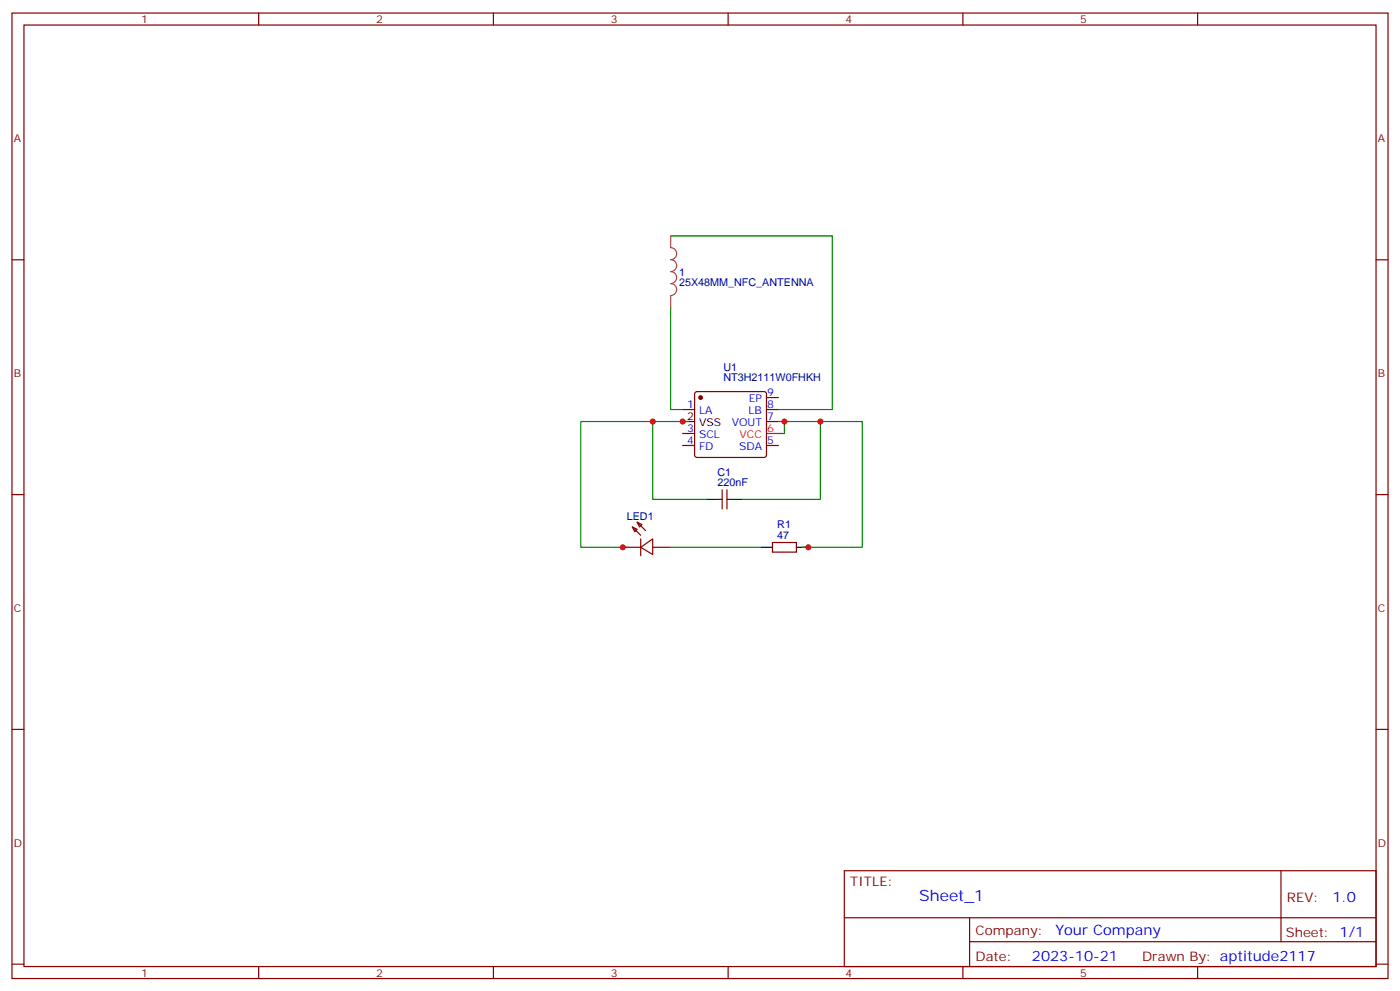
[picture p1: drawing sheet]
<svg xmlns="http://www.w3.org/2000/svg" width="412mm" height="292mm" viewBox="0 0 412 292" stroke-linecap="round" stroke-linejoin="round" font-family="sans-serif">
<g fill="none" stroke="#870000" stroke-width=".35">
<path d="M3.5 3.8h405.4v284.4h-405.4zM7.1 7.4h398.2v277.3h-398.2zM76.2 3.8v3.6M145.3 3.8v3.6M214.5 3.8v3.6M283.6 3.8v3.6M352.8 3.8v3.6M3.5 76.5h3.6M405.3 76.5h3.6M204.8 115.5l.5-.2h19.8l.5 .2 .2 .5v18l-.3 .5-.4 .2h-19.8l-.5-.2-.2-.5v-18zM225.8 117.1h3.5M201.1 120.6h3.5"/>
<path d="M201.1 131.2h3.5M201.1 127.7h3.5M225.8 120.6h3.5M225.8 124.1h3.5M225.8 131.2h3.5M3.5 145.7h3.6M186.3 155.2l1.4 .7-.7 .7zM186.3 155.2l2.4 2.5M187.7 153.8l1.4 .7-.7 .7zM187.7 153.8l2.4 2.4M188.7 158.7v5M211.7 147.1h1"/>
<path d="M212.7 144.3v5.6M214.1 144.3v5.6M214.1 147.1h1.1M227.5 159.8h7.1v2.8h-7.1zM405.3 145.7h3.6M183.4 161.2h5.3M188.7 161.2l3.6-2.5v4.6zM192.3 161.2h5.3M3.5 214.8h3.6M405.3 214.8h3.6M248.7 256.4h156.6v28.3h-156.6zM377.3 256.5v20.8"/>
<path d="M248.7 270.3h156.5M285.6 277.3h119.6M285.6 270.3v14.1M3.5 284h3.6M76.2 284.7v3.5M145.3 284.7v3.5M214.5 284.7v3.5M283.6 284.7v3.5M352.8 284.7v3.5M405.3 284h3.6"/>
</g>
<path d="M225.8 127.7h3.5" fill="none" stroke="#f00" stroke-width=".35"/>
<path d="M201.1 124.1h3.5M208.1 147.1h3.6M215.2 147.1h3.5M224 161.2h3.5M234.6 161.2h3.5" fill="none" stroke="#000" stroke-width=".35"/>
<circle cx="206.4" cy="117.1" r=".53" fill="#870000" stroke="#870000" stroke-width=".35"/>
<path d="M197.6 69.5v3.4a1.76 1.76 0 0 1 1.7 1.8 1.76 1.76 0 0 1-1.7 1.8 1.76 1.76 0 0 1 1.7 1.7 1.76 1.76 0 0 1-1.7 1.8 1.76 1.76 0 0 1 1.7 1.8 1.76 1.76 0 0 1-1.7 1.7 1.76 1.76 0 0 1 1.7 1.8 1.76 1.76 0 0 1-1.7 1.7M197.6 87.2v3.4" fill="none" stroke="#a64a4a" stroke-width=".35"/>
<path d="M197.6 69.5h47.6v51.1h-15.9M197.6 90.6v30h3.5M192.3 124.1h-21.2v37.1h14.1M202.8 124.1h-10.5v23h15.8M229.3 124.1h12.4v23h-23M231.1 124.1v3.6h-1.8M241.7 124.1h12.3v37.1h-17.6M197.6 161.2h26.4" fill="none" stroke="#008700" stroke-width=".35"/>
<g fill="#c00">
<circle cx="201.1" cy="124.1" r=".88"/>
<circle cx="192.3" cy="124.1" r=".88"/>
<circle cx="241.7" cy="124.1" r=".88"/>
<circle cx="238.1" cy="161.2" r=".88"/>
<circle cx="183.4" cy="161.2" r=".88"/>
<circle cx="231.1" cy="124.1" r=".88"/>
</g>
<text font-size="4.6" fill="#00f" x="270.8" y="265.5">Sheet_1</text>
<g font-size="4.2" fill="#00f">
<text x="392.5" y="265.7">1.0</text>
<text x="310.9" y="275.3">Your Company</text>
<text x="304" y="283.1">2023-10-21</text>
</g>
<g font-size="3.9" fill="#800">
<text x="250.5" y="261">TITLE:</text>
<text x="379.1" y="265.7">REV:</text>
<text x="287.4" y="275.2">Company:</text>
<text x="378.7" y="275.8">Sheet: 1/1</text>
<text x="287.4" y="282.9">Date:</text>
<text x="336.4" y="283">Drawn By: aptitude2117</text>
</g>
<g font-size="3.2" fill="#800">
<text x="41.6" y="6.8">1</text>
<text x="110.8" y="6.8">2</text>
<text x="179.9" y="6.8">3</text>
<text x="249.1" y="6.8">4</text>
<text x="318.2" y="6.8">5</text>
<text x="4.1" y="41.9">A</text>
<text x="405.9" y="41.9">A</text>
<text x="4.1" y="111.1">B</text>
<text x="405.9" y="111.1">B</text>
<text x="4.1" y="180.2">C</text>
<text x="405.9" y="180.2">C</text>
<text x="4.1" y="249.4">D</text>
<text x="405.9" y="249.4">D</text>
<text x="41.6" y="287.7">1</text>
<text x="110.8" y="287.7">2</text>
<text x="179.9" y="287.7">3</text>
<text x="249.1" y="287.7">4</text>
<text x="318.2" y="287.7">5</text>
</g>
<g font-size="3.2" fill="#000080">
<text x="200" y="81.2">1</text>
<text x="200" y="84.3">25X48MM_NFC_ANTENNA</text>
<text x="213.1" y="112.3">NT3H2111W0FHKH</text>
<text x="213.1" y="109.2">U1</text>
<text x="211.3" y="143.2">220nF</text>
<text x="211.3" y="140.1">C1</text>
<text x="184.6" y="153.1">LED1</text>
<text x="229" y="155.6">R1</text>
<text x="229" y="158.7">47</text>
</g>
<g font-size="3.2" fill="#00f">
<text x="220.5" y="118.5">EP</text>
<text x="226" y="116.7">9</text>
<text x="202.4" y="120.3">1</text>
<text x="205.9" y="122">LA</text>
<text x="215.5" y="125.6">VOUT</text>
<text x="220.5" y="122">LB</text>
<text x="226" y="120.3">8</text>
<text x="226" y="123.8">7</text>
<text x="202.4" y="130.8">4</text>
<text x="202.4" y="127.3">3</text>
<text x="205.9" y="129.1">SCL</text>
<text x="226" y="130.8">5</text>
<text x="205.9" y="132.6">FD</text>
<text x="217.7" y="132.6">SDA</text>
</g>
<g font-size="3.2">
<text x="202.4" y="123.8">2</text>
<text x="205.9" y="125.6">VSS</text>
</g>
<g font-size="3.2" fill="#f00">
<text x="217.9" y="129.1">VCC</text>
<text x="226" y="127.3">6</text>
</g>
</svg>
